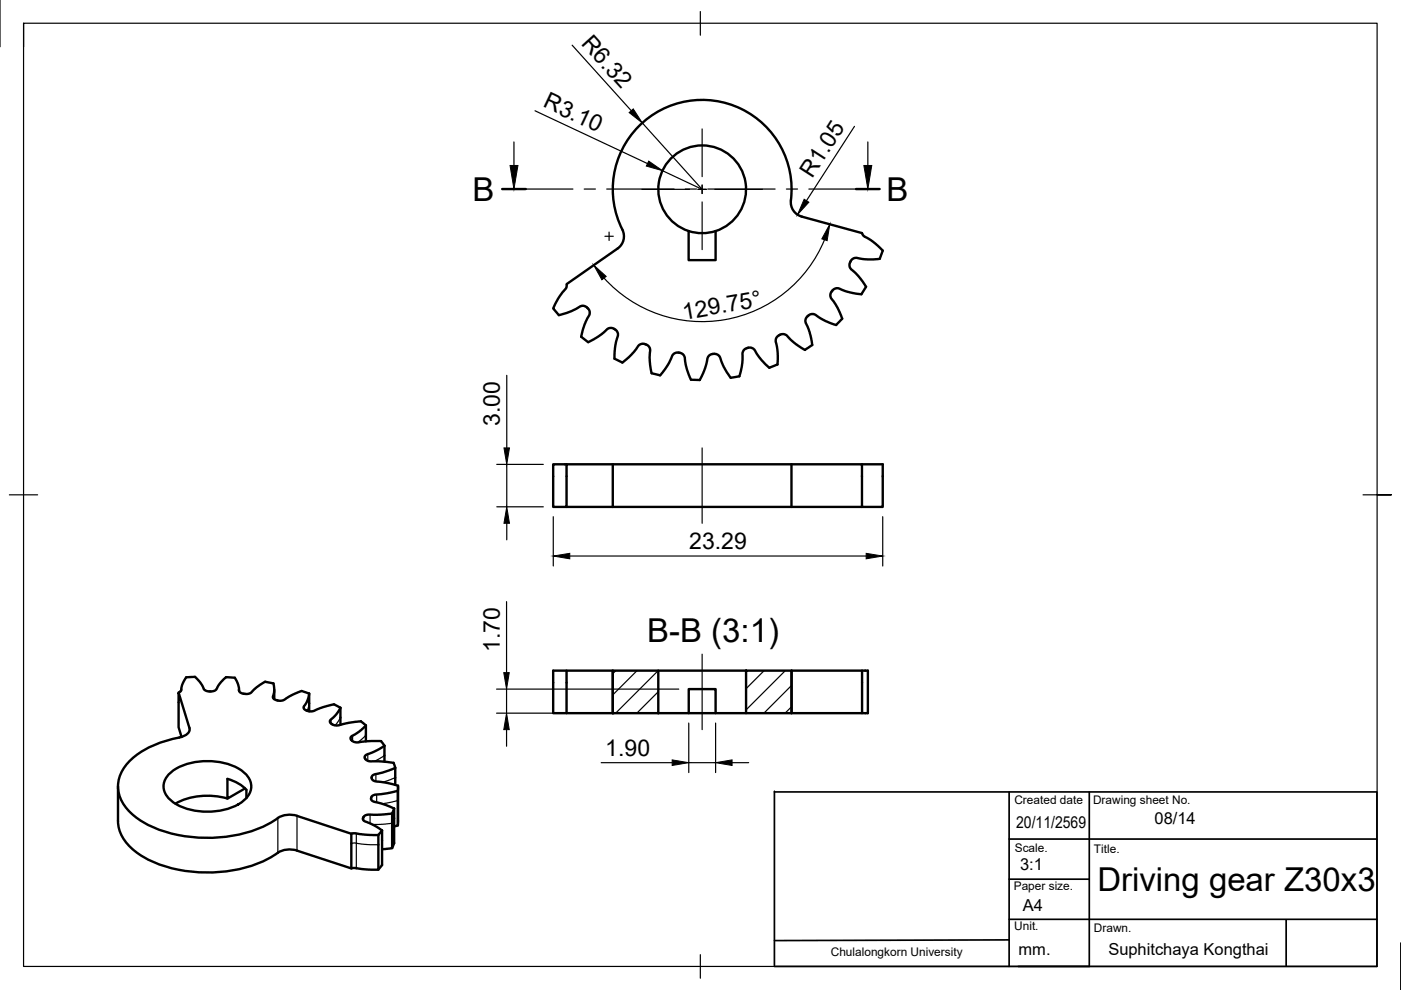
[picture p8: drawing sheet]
<svg xmlns="http://www.w3.org/2000/svg" width="297mm" height="210mm" viewBox="0 0 297 210" stroke-linecap="round" stroke-linejoin="round" font-family="sans-serif">
<!-- layer: Visible -->
<g fill="none" stroke="#000" stroke-width=".51">
<path d="M146 49v6.2h5.7v-6.2M151.4 75l.7 .2 .4 .3 1 2.3 1.4 2.3 1.9-.3M158.3 73.8l-.5 .3-.4 .7v2.1l-.6 2.9M165.1 71.1l.7-.3 .9 .2 1.6 1.6 2.4 1.6M165.1 71.1l-.4 .4-.2 .6 .4 2.5-.1 2.7-1.7 .7-1.6-1.6-1.8-2.5-.5-.2-.9 .1M170.7 74.2l1.5-1-.6-2.8-.8-2.3 .1-.7 .3-.4 .7-.4h.7l2.6 1.5 2.1 .8 1.3-1.3-1-2.4-1.5-2.2v-.8l.4-.7 .6-.3 .5-.1 2.2 .8 2.8 .5 1-1.6-1.5-2.2-1.9-1.8-.1-.8 .4-.9 .9-.4 2.6 .3 2.5-.1 .7-1.8-2-1.8-2-1.2-.4-.7-13.4-3.7a3.2 3.2 0 0 1-1.7-3.2 19 19 0 0 0-22.4-21 19 19 0 0 0-13.1 27.8 3.2 3.2 0 0 1-1.3 3.4l-10.8 7.6-.1 .8-1.7 2.3-1 2 1.2 1.4 2.6-.8 2.1-1.1 .6-.1 .4 .2 .7 .7 .1 .8-1.1 2.4-.7 2.5 1.5 1.2 2.3-1.4 1.9-1.5 .8-.2 .7 .4 .5 .4 .1 .8-.5 2-.2 2.9 1.7 .9 2-1.8 1.6-2 .8-.2 .9 .3 .3 .3 .2 .6v2.4l.4 2.6 1.8 .5 1.6-2.3 1-2 .7-.5h.5l.7 .1 .5 .5 .6 2.9 .9 2.2 1.9 .1 1.1-2.5 .6-2.5 .5-.4 .8-.2M120.1 98.4h-2.8v9.1h2.8v-9.1h62.7v9.1h4.4v-9.1h-4.4M129.9 98.4v9.1M167.8 98.4v9.1M120.1 107.5h9.8M129.9 107.5h52.9M37.9 146.8l.5-.4 .2-1.2 .6-1.1 .3-.5h.4a1.95 1.95 0 0 1 2.3 .8l1.2 1.9 .8 .3h.8l.8-.4 .7-1.1 .9-1.1a1.34 1.34 0 0 1 1.7-.4 .86 .86 0 0 1 1 .7l.4 .8 .3 1.6 .5 .3 .7 .1 1.1-.2 1.3-1.2 1.3-.8a1.3 1.3 0 0 1 1.6-.1l.7 .1v.3l.1 1.2-.2 1.6 .3 .3 .7 .2"/>
<path d="M38.5 156.3l-.6-2.1v-7.4l2.3 7.5a1.56 1.56 0 0 1-1.5 1.9 22.9 22.9 0 0 0-11 4.9 7.2 7.2 0 0 0-.1 11.1 22.2 22.2 0 0 0 13.2 5.3 28.4 28.4 0 0 0 17.1-3.4 5.1 5.1 0 0 1 5.1-1.1M50.7 146.2v.2M58.1 146.2v2M63.9 146.5l-2.1 .9-1.8 1.1h-1.2M64 146.5l1.6 .6M65.6 147.1l-.4 1.4-.8 1.4 .1 .5 .6 .3 1.2 .1 2.4-.9 2.1-.6M65.6 147.1v3.7M70.8 149.3l1.4 .8M72.2 150.1l-.8 1.3-1.4 1.4 .1 .5 .6 .4 .8 .1 4.1-.8a1.56 1.56 0 0 1 1.7 .6l.3 .2M72.2 150.1v3.6M77.6 153.8l-1.4 1.3-1.8 1.1-.1 .2 .1 .5 .7 .4 .5 .1 2.2-.2 3-.1M77.6 153.8v3.4"/>
<path d="M80.8 157.1l.7 1M81.5 158.1l-1.9 1.1-2 .9-.3 .3v.3l.3 .4 .6 .3h2.2l3.1 .3M81.5 158.1v3.4M120.1 142.2v9h-2.8v-9h12.6v9h-9.8M129.9 142.2h9.7v9h-9.7zM139.6 142.2h18.6M139.6 151.2h6.4v-5.1h5.7v5.1h6.5M146 151.2h5.7M158.2 142.2h9.6v9h-9.6zM182.8 142.2v9h1.2v-9h-16.2v9h15M25 166.7v7.4a8.9 8.9 0 0 0 4.6 7.1 28.3 28.3 0 0 0 19 3.5 23.9 23.9 0 0 0 10.8-4.2l1.7-.4 1.9 .2M35.8 164.2a12 12 0 0 1 9.4-2.8 9.9 9.9 0 0 1 7.5 3.5 3.6 3.6 0 0 1-1.2 5 14 14 0 0 1-15 0 3.6 3.6 0 0 1-.7-5.7z"/>
<path d="M48.2 165.2v4.1l3.7-2.1M48.2 169.3a14.7 14.7 0 0 0-11 1.1M48.2 165.1l2.1 .8 1.1 .8 .9 .8M52.2 167.5v1.7M63 173l11.5 3.8v7.3l.9-.1 2.1 .3 2.7 .1v-7.4M74.5 176.8l.9-.1 2.3 .3h2.5M77 173.3l-.1 .3 .3 .4 2.1 1 1.7 1.1M77.1 173.2l-.1 .2M78.8 164.9l.1-.4 .5-.3 1.6-.4 2.8-1v3.6M78.8 164.9l.2 .4 .4 .3 4.3 .8a.66 .66 0 0 1 .7 .3 .66 .66 0 0 1 0 .7v.3M81 176.1l-.8 .9M81 176.1v7.3"/>
<path d="M83.1 172.5v7.3l-2.1 .3M83.1 172.5l-2.5 .2h-2.6l-.6 .2-.3 .3M83.5 161.7l.3 1.1M83.6 178.8l-.5 1M83.6 171.4l-.5 1.1M83.6 175.2l.7-.2v-7.3l-2 .5-2.8 .3-.6 .2-.2 .7 .3 .4 3 .9 1.6 .7v7.4M84.4 166.7v8.3M63 180.4l11.5 3.7M81 183.4l-.8 1"/>
<circle cx="148.9" cy="40.1" r="9.3"/>
</g>
<!-- layer: Visible Narrow -->
<g fill="none" stroke="#000" stroke-width=".25">
<path d="M40.2 154.3v.7M50.7 146.4h.1M57.9 147.6v.3M64.5 149.7v.6M65.6 149.1l-.5 1.6M70.2 152.5v.9M72.2 152.1l-1.1 1.7M74.8 156v1.2M77.6 155.9l-1.8 1.5M78 159.9v1.4M58.9 173.5v7.3M63 173v7.4"/>
<path d="M75.5 176.7v2.1h-1M77 173.3v.5M77.1 173.2v.8M78.5 172.7v1.9M78.7 169.3v.1M78.7 169.1v.4M79.7 164.1v1.6M79.9 168.5v1.6M80.2 179.1l-2.7-.1-2-.2v5.3M81.5 160.2l-2.1 1.2M83.1 174.5l-4.2 .3M83.8 164.9l-2.6 .9"/>
<path d="M84.3 169.7l-3.3 .7"/>
</g>
<!-- layer: Visible -->
<circle cx="129.9" cy="151.2" r=".25" fill="#000"/>
<!-- layer: BORDER -->
<path d="M0 -.1v10M5 4.9v200h287v-200h-287v5M148.5 2.4v5.1M2 104.9h6M289 104.9h6h-3M297 199.9v10M148.5 202.4v5" fill="none" stroke="#000" stroke-width=".25"/>
<!-- layer: TITLEBLOCK -->
<path d="M164.2 167.9h127.7v37h-127.7M164.2 167.8v37M214 177.9h77.9M214 167.9v37M230.9 167.9v37M214 194.9h77.9M214 199.3l-49.8 .1M214 186.4h16.9M272.7 195v9.8" fill="none" stroke="#000" stroke-width=".36"/>
<!-- layer: Smart Centers -->
<path d="M148.9 27.3v10.2M148.9 39.2v1.8M128.2 50.1h1.8M129.1 49.2v1.8M136.1 40.1h10.1M148 40.1h1.8M148.9 42.8v10.1M151.6 40.1h10.1M148.9 95v15.9M148.9 138.7v16" fill="none" stroke="#000" stroke-width=".25"/>
<!-- layer: Hatching -->
<path d="M130.6 142.2l-.7 .6M135 142.2l-5.1 5.1M139.5 142.2l-9 9M139.6 146.7l-4.6 4.5M139.6 151.1l-.1 .1M162 142.2l-3.8 3.8M166.5 142.2l-8.3 8.3M167.8 145.3l-5.8 5.9M167.8 149.9l-1.3 1.3" fill="none" stroke="#000" stroke-width=".25"/>
<!-- layer: Section Lines -->
<path d="M106.5 40.1h5M181.5 40.1h5" fill="none" stroke="#000" stroke-width=".51"/>
<path d="M109 30.1v5M184 30.1v5M111.5 40.1h10M123.9 40.1h2.3M128.6 40.1h14.3M145.3 40.1h2.4M150.1 40.1h14.2M166.7 40.1h2.4M171.5 40.1h10" fill="none" stroke="#000" stroke-width=".25"/>
<path d="M108.1 35.1h1.7l-.8 5zM183.2 35.1h1.6l-.8 5z" fill="#000" stroke="#000" stroke-width=".21"/>
<!-- layer: FD_Dimensions -->
<g fill="none" stroke="#000" stroke-width=".25">
<path d="M121.3 9.6l12.5 13.9M113.4 23.5l23.9 11.2M136.2 26.1l12.7 14-8.4-3.9M181.2 26.8l-10.2 15.8M174.8 50.8a28.1 28.1 0 0 1-46.7 8.2M107.4 79.6v15.4M105.3 98.5h9.9M107.4 98.5v9M105.3 107.5h9.9M107.4 110.9v3.6M117.3 109.6v10.4M120.8 117.9h62.8"/>
<path d="M187.2 109.6v10.4M107.4 127.6v15M105.3 151.2h38.6M105.3 146.1h38.6M107.4 146.1v5.1M107.4 154.7v3.5M146 153.3v10.5M151.7 153.3v10.5M127.5 161.7h15M146 161.7h5.7M155.2 161.7h3.5"/>
</g>
<g fill="#000" stroke="#000" stroke-width=".21">
<path d="M133.4 23.9l.9-.8 1.9 3zM137.5 34.2l3 2-3.5-1zM125.9 56.2l2.6 2.4-.9 .7zM170.5 42.2l1 .7-2.4 2.6zM175.9 47.5l-.5 3.5-1.2-.4zM106.8 95h1.2l-.6 3.5zM107.4 107.5l.6 3.4h-1.2zM117.3 117.9l3.5-.6v1.2zM183.6 117.3l3.6 .6-3.6 .6zM107.4 151.2l.6 3.5h-1.2zM106.8 142.6h1.2l-.6 3.5zM142.5 161.1l3.5 .6-3.5 .6z"/>
<path d="M151.7 161.7l3.5-.6v1.2z"/>
</g>
<g font-size="7">
<text x="100.2" y="42.6">B</text>
<text x="188" y="42.6">B</text>
<text x="137.2" y="136.2">B-B (3:1)</text>
<text x="232.7" y="188.9">Driving gear Z30x3</text>
</g>
<g font-size="4.9">
<text x="123.1" y="9.3" transform="rotate(48 123.1 9.3)">R6.32</text>
<text x="115" y="22.6" transform="rotate(25 115 22.6)">R3.10</text>
<text x="172.2" y="38" transform="rotate(-57 172.2 38)">R1.05</text>
<text x="145" y="67.8" transform="rotate(-10 145 67.8)">129.75°</text>
<text x="106" y="90.3" transform="rotate(-90 106 90.3)">3.00</text>
<text x="146.1" y="116.4">23.29</text>
<text x="105.9" y="138.2" transform="rotate(-90 105.9 138.2)">1.70</text>
<text x="128.3" y="160.2">1.90</text>
</g>
<g font-size="3.5">
<text x="215.5" y="175.5">20/11/2569</text>
<text x="244.8" y="174.6">08/14</text>
<text x="216.3" y="184.4">3:1</text>
<text x="216.9" y="193.2">A4</text>
<text x="216" y="202.5">mm.</text>
<text x="235" y="202.5">Suphitchaya Kongthai</text>
</g>
<g font-size="2.5">
<text x="215.1" y="170.4">Created date</text>
<text x="231.8" y="170.5">Drawing sheet No.</text>
<text x="215.2" y="180.6">Scale.</text>
<text x="231.9" y="180.9">Title.</text>
<text x="214.9" y="188.7">Paper size.</text>
<text x="215" y="197.3">Unit.</text>
<text x="231.9" y="197.7">Drawn.</text>
<text x="176.1" y="202.8">Chulalongkorn University</text>
</g>
</svg>
